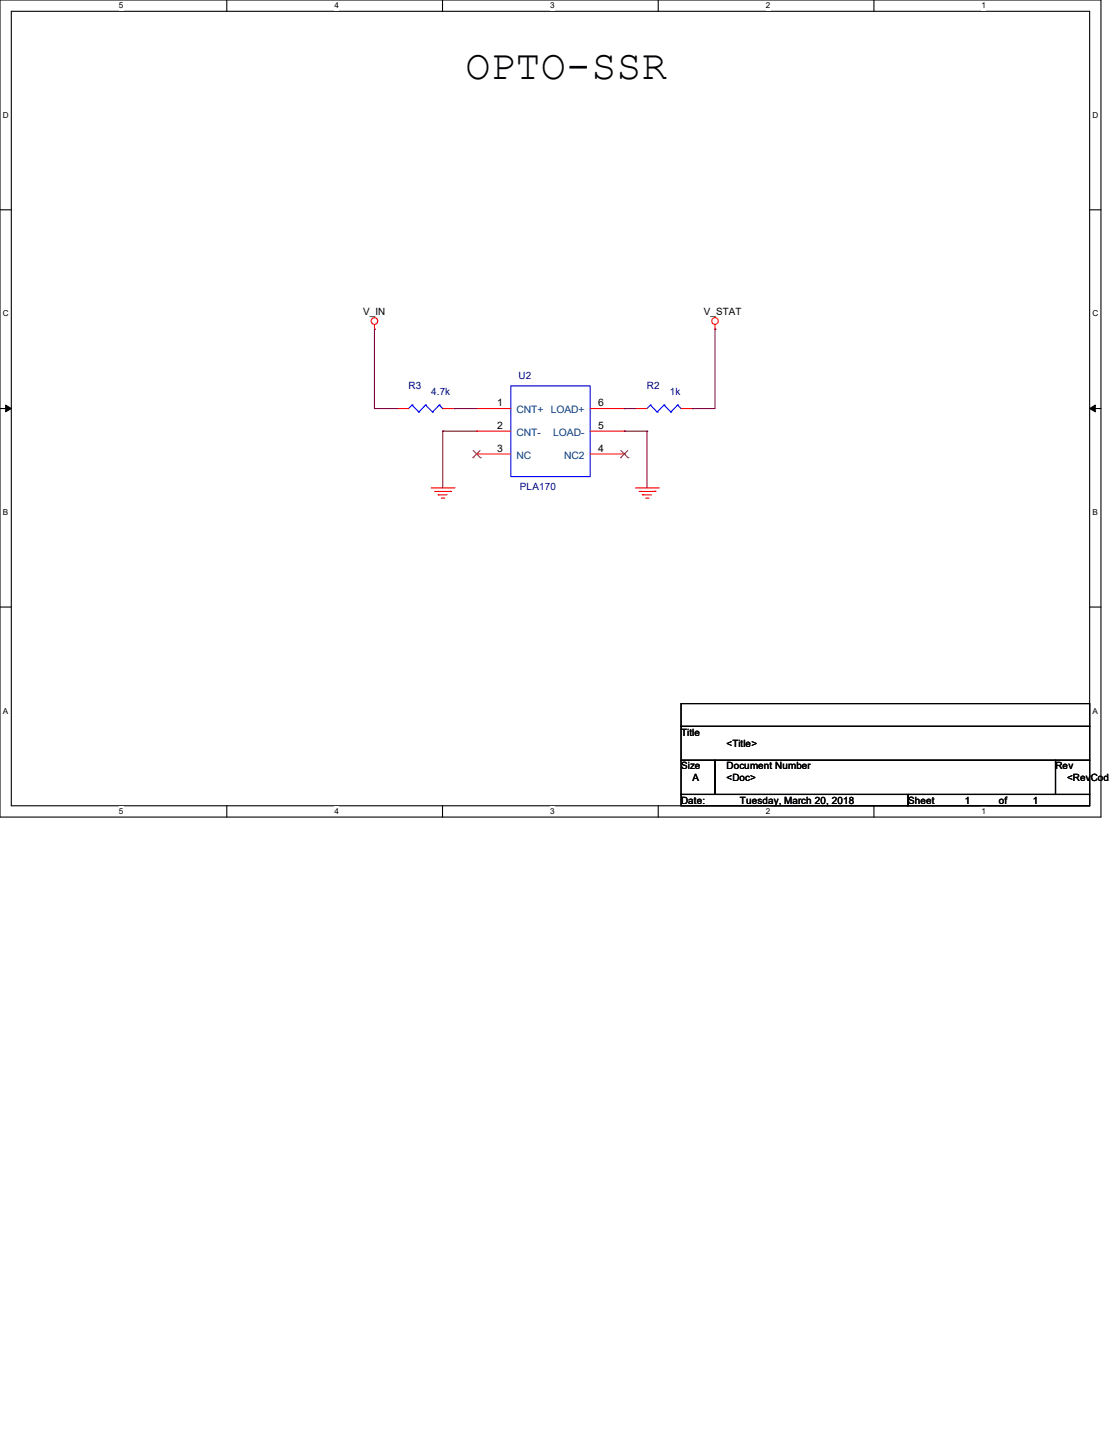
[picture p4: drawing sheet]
<svg xmlns="http://www.w3.org/2000/svg" width="216mm" height="279mm" viewBox="0 0 216 279" stroke-linecap="round" stroke-linejoin="round" font-family="sans-serif">
<path d="M0 0h214.3v159.1h-214.3zM2.2 2.2h209.9v154.7h-209.9z" fill="none" stroke="#000" stroke-width=".21"/>
<g fill="#fff">
<path d="M23.2 .2h.8v1.8h-.8z"/>
<path d="M23.2 157.1h.8v1.8h-.8z"/>
</g>
<path d="M44.2 0v2.2M44.2 156.9v2.2" fill="none" stroke="#000" stroke-width=".21"/>
<g fill="#fff">
<path d="M65.1 .2h.9v1.8h-.9z"/>
<path d="M65.1 157.1h.9v1.8h-.9z"/>
</g>
<path d="M86.1 0v2.2M86.1 156.9v2.2" fill="none" stroke="#000" stroke-width=".21"/>
<g fill="#fff">
<path d="M107.1 .2h.9v1.8h-.9z"/>
<path d="M107.1 157.1h.9v1.8h-.9z"/>
</g>
<path d="M128.1 0v2.2M128.1 156.9v2.2" fill="none" stroke="#000" stroke-width=".21"/>
<g fill="#fff">
<path d="M149.1 .2h.9v1.8h-.9z"/>
<path d="M149.1 157.1h.9v1.8h-.9z"/>
</g>
<path d="M170.1 0v2.2M170.1 156.9v2.2" fill="none" stroke="#000" stroke-width=".21"/>
<g fill="#fff">
<path d="M191.1 .2h.9v1.8h-.9z"/>
<path d="M191.1 157.1h.9v1.8h-.9z"/>
<path d="M.6 21.5h1.1v1.8h-1.1z"/>
<path d="M212.7 21.5h1.1v1.8h-1.1z"/>
<path d="M.6 60.2h1.1v1.7h-1.1z"/>
<path d="M212.7 60.2h1.1v1.7h-1.1z"/>
</g>
<path d="M0 40.9h2.2M212.1 40.9h2.2" fill="none" stroke="#000" stroke-width=".21"/>
<g fill="#fff">
<path d="M.6 98.8h1v1.8h-1z"/>
<path d="M212.7 98.8h1v1.8h-1z"/>
</g>
<path d="M0 79.5h2.2M212.1 79.5h2.2" fill="none" stroke="#000" stroke-width=".21"/>
<path d="M1.1 78.9l1.1 .6-1.1 .7zM212.1 79.5l1.1-.6v1.3z" fill="#000" stroke="#000" stroke-width=".19"/>
<g fill="#fff">
<path d="M.6 137.5h1v1.8h-1z"/>
<path d="M212.7 137.5h1v1.8h-1z"/>
</g>
<path d="M0 118.2h2.2M212.1 118.2h2.2M132.6 137h79.5v4.4h-79.5zM132.6 141.4h79.5v6.6h-79.5zM132.6 148h6.6v6.7h-6.6zM132.6 154.7h44.2v2.2h-44.2zM139.2 148h66.3v6.7h-66.3zM176.8 154.7h35.3v2.2h-35.3zM205.5 148h6.6v6.7h-6.6z" fill="none" stroke="#000" stroke-width=".21"/>
<g fill="none" stroke="#f00" stroke-width=".21">
<path d="M72.9 64.1h.1M72.9 63.2v.9M77.3 79.5h.1M77.3 79.5h2.2M86.2 79.5h2.2M88.4 79.5h.1M92.8 79.5h.1M92.8 79.5h6.6M114.9 79.5h6.6M121.5 79.5h.1M123.7 79.5h.1M123.7 79.5h2.2"/>
<path d="M132.6 79.5h2.2M134.8 79.5h.1M139.2 64.1h.1M139.2 63.2v.9M83.9 95h4.5M84.6 95.7h3.1M85.3 96.4h.1M85.3 96.4h1.7M85.9 97h.5M86.4 97h.1M87.7 95.7h.1M88.4 95h.1"/>
<path d="M92.8 83.9h.1M92.8 88.4h.1M92.8 83.9h6.6M92.8 88.4h6.6M114.9 83.9h6.6M114.9 88.4h6.6M121.5 88.4h.1M121.5 83.9h.1M123.7 95h4.4M124.4 95.7h3.1M125.1 96.4h.1M125.1 96.4h1.7"/>
<path d="M125.7 97h.5M126.2 97h.1M127.5 95.7h.1M128.1 95h.1"/>
<circle cx="72.9" cy="62.5" r=".64"/>
<circle cx="139.2" cy="62.5" r=".64"/>
</g>
<g fill="none" stroke="#00f" stroke-width=".21">
<path d="M80.2 78.9h.1M80.2 78.9l-.7 .6M80.2 78.9l1.3 1.3M82.8 78.9h.1M82.8 78.9l-1.3 1.3M82.8 78.9l1.4 1.3M85.5 78.9h.1M85.5 78.9l-1.3 1.3M85.5 78.9l.7 .6M86.2 79.5h.1M99.4 75.1h15.5v17.7h-15.5zM126.6 78.9h.1"/>
<path d="M126.6 78.9l-.7 .6M126.6 78.9l1.3 1.3M129.3 78.9h.1M129.3 78.9l-1.4 1.3M129.3 78.9l1.3 1.3M131.9 78.9h.1M131.9 78.9l-1.3 1.3M131.9 78.9l.7 .6M132.6 79.5h.1M81.5 80.2h.1M84.2 80.2h.1M127.9 80.2h.1"/>
<path d="M130.6 80.2h.1"/>
</g>
<path d="M92.1 89.1h.1M92.1 87.7l1.4 1.4M93.5 87.7l-1.4 1.4M93.5 89.1h.1M120.8 89.1h.1M120.9 87.7l1.4 1.4M122.2 87.7l-1.4 1.4M122.3 89.1h.1" fill="none" stroke="#804000" stroke-width=".19"/>
<g fill="none" stroke="#800040" stroke-width=".21">
<path d="M72.9 64.1h.1M72.9 79.5h.1M72.9 64.1v15.4M72.9 79.5h4.4M88.4 79.5h.1M88.4 79.5h4.4M121.5 79.5h.1M121.5 79.5h2.2M134.8 79.5h.1M139.2 64.1h.1M139.2 64.1v15.4h-4.4M86.2 83.9h.1"/>
<path d="M86.2 83.9h6.6M86.2 83.9v11.1M121.5 83.9h.1M121.5 83.9h4.4M125.9 83.9h.1M125.9 83.9v11.1"/>
</g>
<text font-size="8.2" x="90.6" y="15.4">OPTO-SSR</text>
<g font-size="2">
<text x="96.8" y="79.1">1</text>
<text x="96.8" y="83.5">2</text>
<text x="116.5" y="83.5">5</text>
<text x="116.5" y="79.1">6</text>
<text x="96.8" y="87.9">3</text>
<text x="116.5" y="87.9">4</text>
</g>
<g font-size="2" fill="#004080">
<text x="100.5" y="80.5">CNT+</text>
<text x="107.2" y="80.5">LOAD+</text>
<text x="100.5" y="84.9">CNT-</text>
<text x="100.5" y="89.3">NC</text>
<text x="107.7" y="84.9">LOAD-</text>
<text x="109.8" y="89.3">NC2</text>
</g>
<g font-size="1.9">
<text x="70.7" y="61.4">V_IN</text>
<text x="137" y="61.4">V_STAT</text>
<text x="132.6" y="143.2">Title</text>
<text x="132.6" y="149.8">Size</text>
<text x="141.4" y="149.8">Document Number</text>
<text x="141.4" y="145.4">&lt;Title&gt;</text>
<text x="205.5" y="149.8">Rev</text>
<text x="134.8" y="152">A</text>
<text x="141.4" y="152">&lt;Doc&gt;</text>
<text x="207.7" y="152">&lt;RevCode</text>
<text x="132.6" y="156.5">Date:</text>
<text x="144.1" y="156.5">Tuesday, March 20, 2018</text>
<text x="176.8" y="156.5">Sheet</text>
<text x="187.8" y="156.5">1</text>
<text x="194.4" y="156.5">of</text>
<text x="201.1" y="156.5">1</text>
</g>
<g font-size="1.9" fill="#000080">
<text x="79.5" y="75.8">R3</text>
<text x="83.9" y="76.9">4.7k</text>
<text x="101" y="73.8">U2</text>
<text x="125.9" y="75.8">R2</text>
<text x="130.4" y="76.9">1k</text>
<text x="101.2" y="95.5">PLA170</text>
</g>
<g font-size="1.6">
<text x="23.2" y="1.7">5</text>
<text x="65.1" y="1.7">4</text>
<text x="107.1" y="1.7">3</text>
<text x="149.1" y="1.7">2</text>
<text x="191.1" y="1.7">1</text>
<text x=".6" y="22.9">D</text>
<text x="212.7" y="22.9">D</text>
<text x=".6" y="61.6">C</text>
<text x="212.7" y="61.6">C</text>
<text x=".6" y="100.3">B</text>
<text x="212.7" y="100.3">B</text>
<text x=".6" y="138.9">A</text>
<text x="212.7" y="138.9">A</text>
<text x="23.2" y="158.5">5</text>
<text x="65.1" y="158.5">4</text>
<text x="107.1" y="158.5">3</text>
<text x="149.1" y="158.5">2</text>
<text x="191.1" y="158.5">1</text>
</g>
</svg>
